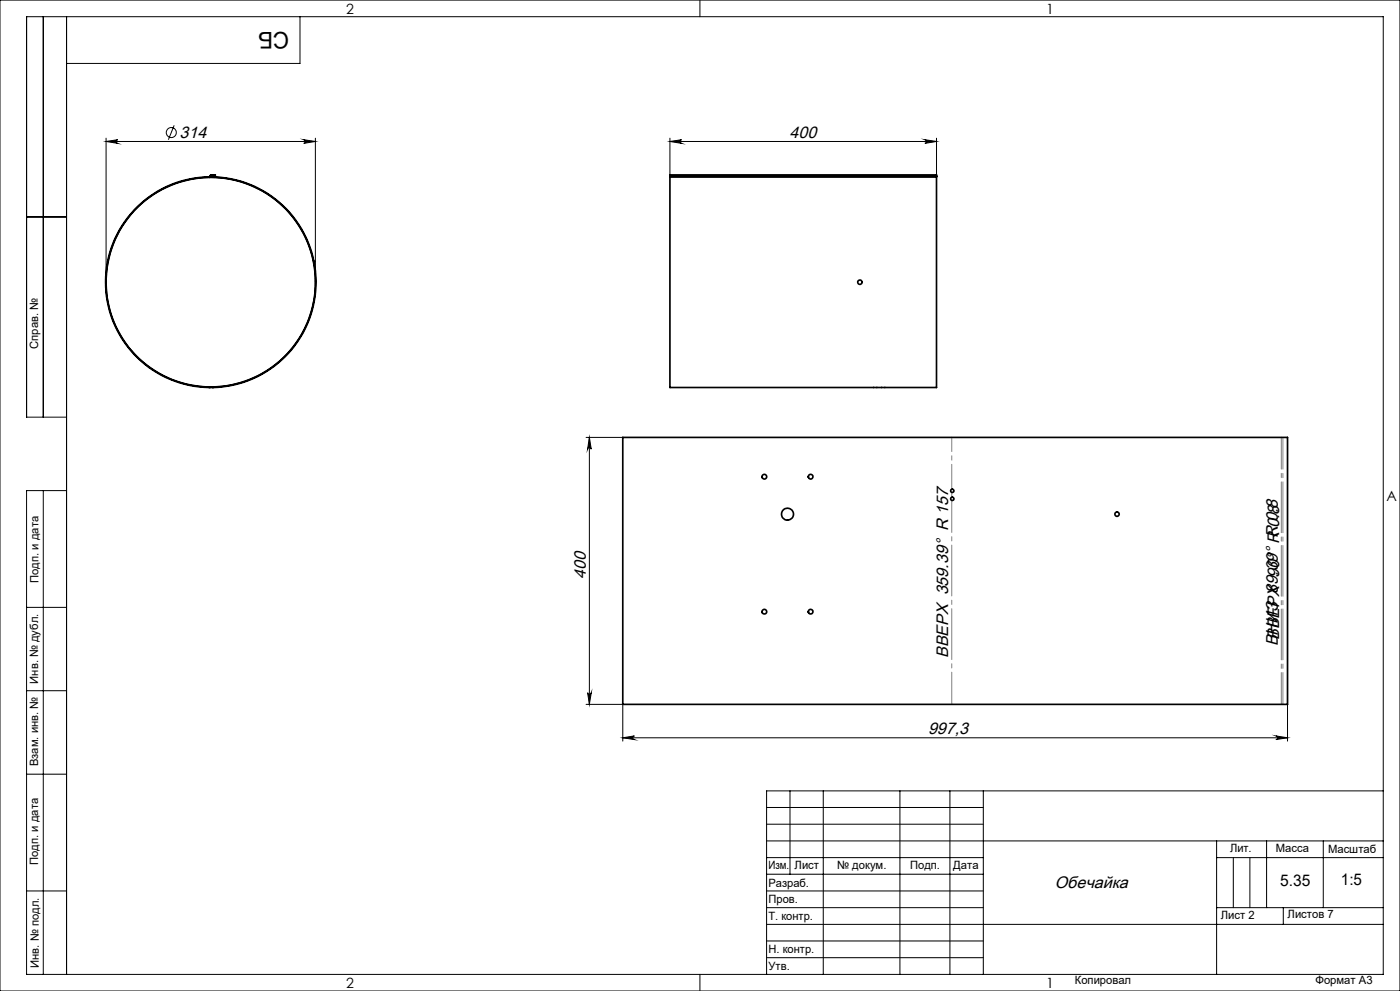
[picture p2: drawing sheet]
<svg xmlns="http://www.w3.org/2000/svg" width="420mm" height="297mm" viewBox="0 0 420 297" stroke-linecap="round" stroke-linejoin="round" font-family="sans-serif">
<g fill="none" stroke="#000" stroke-width=".3">
<path d="M0 0h420v297h-420zM13 5v120M20 5v287M90 5v14h-70M210 0v5M52.2 37.6l-1.7 4.3M31.8 41.4v43.2M31.8 42.4h62.8M31.8 42.4l3.5-.5a.55 .55 0 0 0-.5 .5 .55 .55 0 0 0 .5 .6zM91.1 41.9l3.5 .5-3.5 .6a.55 .55 0 0 0 .5-.6 .55 .55 0 0 0-.5-.5zM94.6 41.4v43.2M201 42.4l3.5-.5a.55 .55 0 0 0-.5 .5 .55 .55 0 0 0 .5 .6z"/>
<path d="M201 42.4h80M201 41.4v11M277.5 41.9l3.5 .5-3.5 .6a.55 .55 0 0 0 .5-.6 .55 .55 0 0 0-.5-.5zM281 41.4v11M8 65h12M20 125h-12v-120h407v287h-407v-145h12M175.8 131.1h11M176.8 131.1v80M176.8 131.1l.6 3.5a.55 .55 0 0 0-.6-.5 .55 .55 0 0 0-.5 .5zM13 147v145M8 182h12M8 207h12"/>
<path d="M175.8 211.1h11v11M176.3 207.6a.55 .55 0 0 0 .5 .5 .55 .55 0 0 0 .6-.5l-.6 3.5zM386.3 211.1v11M8 232h12M186.8 221.1l3.5-.5a.55 .55 0 0 0-.5 .5 .55 .55 0 0 0 .5 .5zM186.8 221.1h199.5M237 237v25M247 237v55M270 237v55M285 237v55M295 237v55M382.8 220.6l3.5 .5-3.5 .5a.55 .55 0 0 0 .5-.5 .55 .55 0 0 0-.5-.5z"/>
<path d="M415 237h-185v55M230 257h65M230 242h65M230 247h65M230 252h185M365 252v40M365 257h50M370 257v15M375 257v15M380 252v20M397 252v20M8 267h12"/>
<path d="M230 262h65M230 267h65M230 272h65M230 277h185M365 272h50M385 272v5M210 292v5M230 282h65M230 287h65"/>
<circle cx="51.4" cy="39.7" r="1.49"/>
</g>
<circle cx="63.2" cy="84.6" r="31.4" fill="none" stroke="#000" stroke-width=".35"/>
<path d="M384.4 211.1v-80M384.9 211.1v-80" fill="none" stroke="#808080" stroke-width=".3" stroke-dasharray="15.2 1.3 1.3 1.3" stroke-dashoffset="5.7"/>
<path d="M285.5 211.1v-61.2" fill="none" stroke="#808080" stroke-width=".3" stroke-dasharray="15.2 1.3 1.3 1.3" stroke-dashoffset="5.6"/>
<path d="M285.5 149v-1.5" fill="none" stroke="#808080" stroke-width=".3" stroke-dasharray="15.2 1.3 1.3 1.3"/>
<path d="M285.5 146.6v-15.5" fill="none" stroke="#808080" stroke-width=".3" stroke-dasharray="15.2 1.3 1.3 1.3" stroke-dashoffset="7.8"/>
<g fill="#000">
<path d="M31.8 42.4l3.5-.5a.55 .55 0 0 0-.5 .5 .55 .55 0 0 0 .5 .6zM91.1 41.9l3.5 .5-3.5 .6a.55 .55 0 0 0 .5-.6 .55 .55 0 0 0-.5-.5z"/>
<path d="M277.5 41.9l3.5 .5-3.5 .6a.55 .55 0 0 0 .5-.6 .55 .55 0 0 0-.5-.5zM201 42.4l3.5-.5a.55 .55 0 0 0-.5 .5 .55 .55 0 0 0 .5 .6zM382.8 220.6l3.5 .5-3.5 .5a.55 .55 0 0 0 .5-.5 .55 .55 0 0 0-.5-.5zM186.8 221.1l3.5-.5a.55 .55 0 0 0-.5 .5 .55 .55 0 0 0 .5 .5z"/>
<path d="M176.8 131.1l.6 3.5a.55 .55 0 0 0-.6-.5 .55 .55 0 0 0-.5 .5zM176.3 207.6a.55 .55 0 0 0 .5 .5 .55 .55 0 0 0 .6-.5l-.6 3.5z"/>
</g>
<g fill="none" stroke="#000" stroke-width=".5">
<path d="M62.9 53a31.6 31.6 0 0 0-27.2 47.1 31.6 31.6 0 0 0 54.3 1 31.6 31.6 0 0 0-25.3-48l-1.5-.1a31.5 31.5 0 0 1 30.9 37.3 31.5 31.5 0 0 1-42.4 23.5 31.4 31.4 0 0 1-19.4-34.9 31.4 31.4 0 0 1 30.6-25.7M62.9 53v.2M63 52.8l-.1 .2M63 52.8h.2M63 52.7h.2M63 52.7v.1M63.2 52.8l-.3 .4M63.2 52.7v.1M63.4 52.4l-.4 .3M63.4 52.6l-.2 .1M63.4 52.4h1.2l-1.2 .2M63.4 52.4v.2"/>
<path d="M201 53v63.1h80v-63.1M201 52.8v.2M201 52.7v-.3h80v.3M201 52.8h80M201 52.7h80M201 53h80M201 52.7v.1M281 52.8v.2M281 52.7v.1M94.2 78.3h.1M62.7 116.1h.1M63.7 116.1h.1"/>
<path d="M186.8 131.1h199.5v80h-199.5zM228.6 142.8l.1 .4M242.5 142.8v.3M228.6 183.3l.1 .3M242.5 183.3l.1 .3"/>
<circle cx="258" cy="84.6" r=".65"/>
<circle cx="229.3" cy="142.9" r=".71"/>
<circle cx="236.3" cy="154.1" r="1.79"/>
<circle cx="243.2" cy="142.9" r=".69"/>
<circle cx="285.7" cy="149.5" r=".5"/>
<circle cx="285.7" cy="147.1" r=".5"/>
<circle cx="335.1" cy="154.1" r=".64"/>
<circle cx="229.3" cy="183.3" r=".71"/>
<circle cx="243.2" cy="183.3" r=".69"/>
</g>
<text font-size="6.9" x="86.8" y="9.5" transform="rotate(-180 86.8 9.5)">СБ</text>
<g font-size="5">
<text x="53.9" y="41.3">314</text>
<text x="236.9" y="41.3">400</text>
<text x="175.8" y="173.5" transform="rotate(-90 175.8 173.5)">400</text>
<text x="383.8" y="191.8" transform="rotate(-90 383.8 191.8)">ВВЕРХ 90° R 0.8</text>
<text x="284.4" y="197.2" transform="rotate(-90 284.4 197.2)">ВВЕРХ 359.39° R 157</text>
<text x="383.3" y="193.7" transform="rotate(-90 383.3 193.7)">ВНИЗ 89.39° R 0.8</text>
<text x="278.4" y="220">997,3</text>
<text x="316.5" y="266.1">Обечайка</text>
</g>
<g font-size="4.8">
<text x="384" y="265.6">5.35</text>
<text x="402.3" y="265.3">1:5</text>
</g>
<g font-size="4.2">
<text x="103.8" y="4.2">2</text>
<text x="313.8" y="4.2">1</text>
<text x="415.9" y="150.2">A</text>
<text x="103.8" y="296.2">2</text>
<text x="313.8" y="296.2">1</text>
</g>
<g font-size="3.4">
<text x="11.5" y="104.5" transform="rotate(-90 11.5 104.5)">Справ. №</text>
<text x="11.6" y="174.7" transform="rotate(-90 11.6 174.7)">Подп. и дата</text>
<text x="11.4" y="204.9" transform="rotate(-90 11.4 204.9)">Инв. № дубл.</text>
<text x="11.4" y="229.6" transform="rotate(-90 11.4 229.6)">Взам. инв. №</text>
<text x="369" y="255.5">Лит.</text>
<text x="382.8" y="255.5">Масса</text>
<text x="398.4" y="255.6">Масштаб</text>
<text x="11.4" y="259.2" transform="rotate(-90 11.4 259.2)">Подп. и дата</text>
<text x="230.5" y="260.5">Изм.</text>
<text x="238.4" y="260.4">Лист</text>
<text x="251.1" y="260.4">№ докум.</text>
<text x="273" y="260.4">Подп.</text>
<text x="286" y="260.4">Дата</text>
<text x="230.5" y="265.7">Разраб.</text>
<text x="230.5" y="275.7">Т. контр.</text>
<text x="230.6" y="270.7">Пров.</text>
<text x="366.2" y="275.3">Лист 2</text>
<text x="386.3" y="275.2">Листов 7</text>
<text x="230.6" y="285.7">Н. контр.</text>
<text x="11.6" y="290" transform="rotate(-90 11.6 290)">Инв. № подл.</text>
<text x="230.6" y="290.7">Утв.</text>
<text x="322.5" y="295">Копировал</text>
<text x="394.6" y="295">Формат А3</text>
</g>
</svg>
